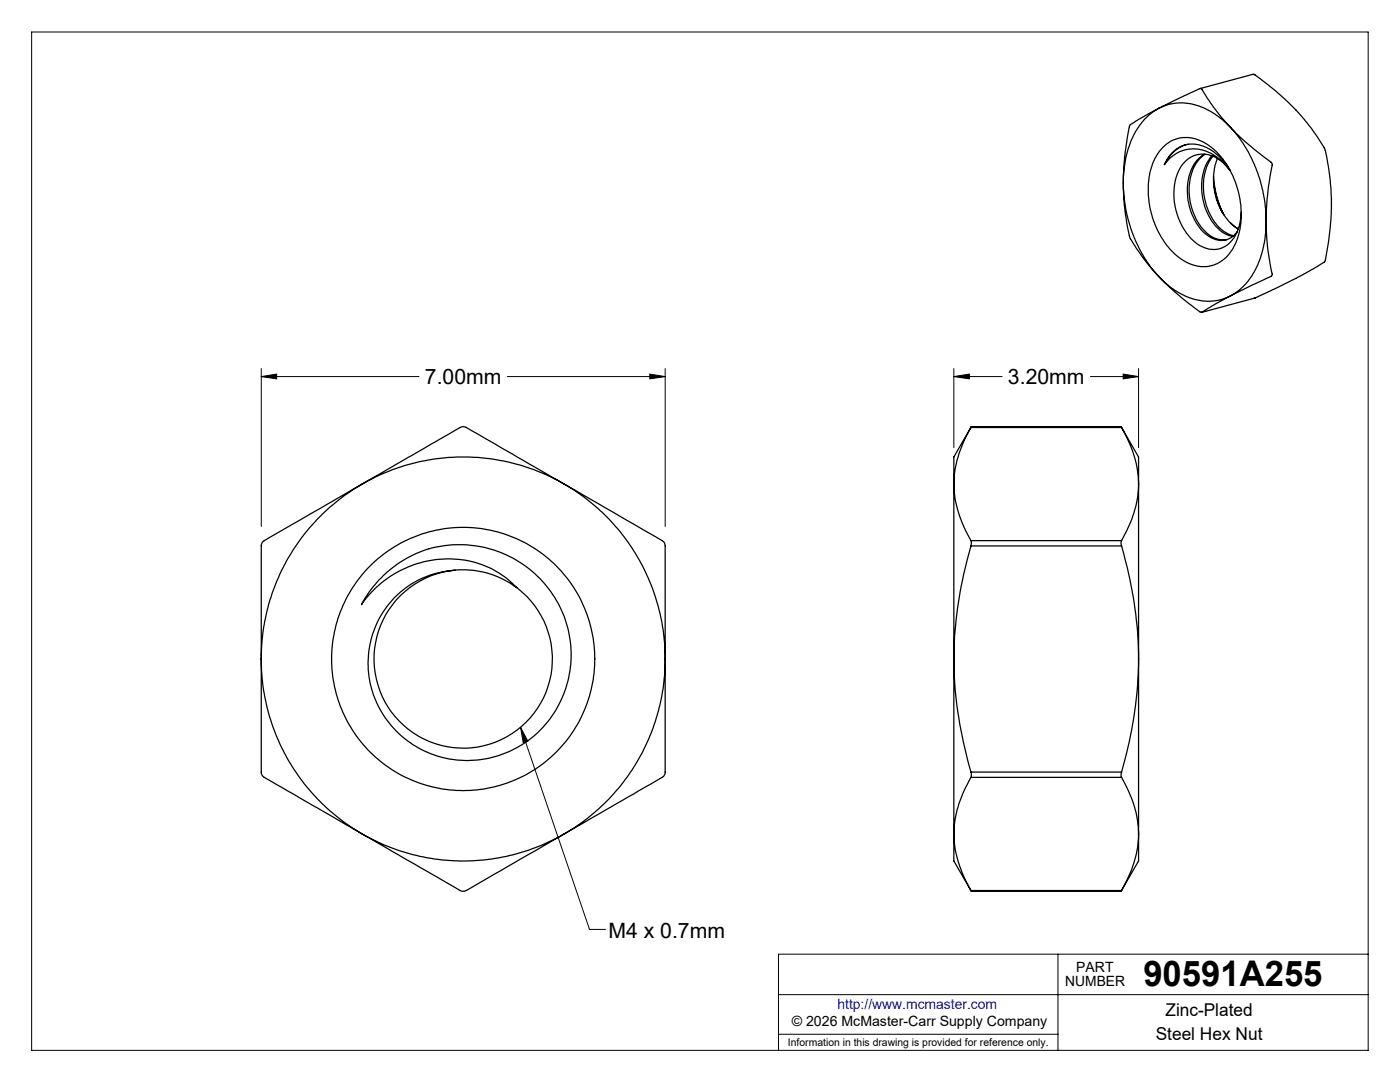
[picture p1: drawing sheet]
<svg xmlns="http://www.w3.org/2000/svg" width="279mm" height="216mm" viewBox="0 0 279 216" stroke-linecap="round" stroke-linejoin="round" font-family="sans-serif">
<g fill="none" stroke="#000" stroke-width=".2">
<path d="M6.3 6.4h266.7v203.2h-266.7zM52.1 75.1l3.1-.5v1zM52.1 73.6v31.5M52.1 75.1h31.5M101.2 75.1h31.6M129.7 74.6l3.1 .5-3.1 .5zM132.8 73.6v31.5M190.4 75.1l3.1-.5v1zM190.4 75.1h9.6M190.4 73.6v15.7M217.6 75.1h9.6M224.2 74.6l3 .5-3 .5z"/>
<path d="M227.2 73.6v15.7M103.9 145.1l1.4 2.8-.9 .3zM103.9 145.1l13.8 40.4h3.1M155.4 198.5h117.6M211.1 190.4v19.2M273 190.4h-117.6v19.2M155.4 206.4h55.7"/>
</g>
<g fill="none" stroke="#000" stroke-width=".25">
<path d="M239.5 17.7l10.6-2.9 .3 .1a45.3 45.3 0 0 1 14 14.9l.1 .2a48.6 48.6 0 0 1-.2 22.2l-5.7 3.4-8.1 3.9-10.7 2.8M224.2 36.5l.1 2.7 .4 2.6 1.3 4.6 1.2 2.9 1.3 2.3 1.1 1.6 1.7 2M224.2 36.5a39.5 39.5 0 0 0 1.4 11.1 38.6 38.6 0 0 0 5.7 7.6M231.3 21.6l8.1-3.9h.4a42.4 42.4 0 0 0 5.8 7.7M231.3 21.6l-1.9 1.3-.9 .8-1.1 1.3-1.3 2.2-.9 2.3-.5 1.9-.4 2.5-.1 2.6M231.3 21.6l1.9-.8 1.5-.2 1.6-.1 2.2 .4 2 .7 1.5 .9 1.8 1.3 1.8 1.6M231.3 21.6l-3 1.6a8.5 8.5 0 0 0-2.9 1.9v.2a55.4 55.4 0 0 0-1.2 11.2M232.1 29.4a6.8 6.8 0 0 1 9.4-.2 17.3 17.3 0 0 1 6.2 14.3 10.4 10.4 0 0 1-4.2 8.8 7.2 7.2 0 0 1-8.6-1.3 17.6 17.6 0 0 1-4.7-18.7l.7-1.4zM232.4 32.8l1.4-2.2 1.7-1.3a6.3 6.3 0 0 1 6.9 1.1 12.7 12.7 0 0 1 3 3.5M232.4 32.8a7.3 7.3 0 0 1 11.3-.7l1.5 1.6M236.7 28.9a7.2 7.2 0 0 0-4.3 3.9M240.3 30.8a8.4 8.4 0 0 0-3.3 8 10.8 10.8 0 0 0 4.5 8.5 3.8 3.8 0 0 0 5.4-1.1"/>
<path d="M240.5 30.8a6.7 6.7 0 0 1 4.7 2.9M240.5 30.8a5.6 5.6 0 0 0-5.8 4.5 12.9 12.9 0 0 0 4.3 13.4 5 5 0 0 0 7.8-2.2 11.2 11.2 0 0 0 .9-4.2M240.5 30.8a8.3 8.3 0 0 0-3.2 7.4 10.9 10.9 0 0 0 4.7 9.1l1.5 .5h1.3M241.9 31.1a10.8 10.8 0 0 0-1.2 10.9 8.2 8.2 0 0 0 4.8 5.1l.5 .1M242.1 31.2a10.9 10.9 0 0 0-.9 11 7.7 7.7 0 0 0 5 4.8M242.2 35.1a18.4 18.4 0 0 0 2.1 7.8M243 31.6a12.5 12.5 0 0 0 2.6 12.9M245.2 33.7l.3 .4M245.6 25.4a70.8 70.8 0 0 0 8.3 7.2v.2a56.1 56.1 0 0 0-1.2 11.3M245.6 25.4l1.7 2.1 1.5 2.3 1.1 2 1.1 2.7 .6 1.9 .7 3.1 .4 4.6M231.3 55.2l1.6 1.5 1.5 1.2 2 1.1 1.9 .7 1.6 .3 1.8 .1 2-.3 1.9-.7M231.3 55.2a46.9 46.9 0 0 0 8.5 7.1h.1"/>
<path d="M244 42.5a17.3 17.3 0 0 1-1.7-5.8l.7 3.5 1.1 2.5M245.6 44.5l1.5 1.2M245.6 59.1l-5.7 3.2M245.6 44.5l1.5 1.1M252.7 44.1l-.1 2.4-.4 2.7-.7 2.5-.9 1.9-1.5 2.5-1 1.1-2.5 1.9M252.7 44.1a63.6 63.6 0 0 0 1.2 10.9l-8.3 4.1M72.3 96.6a40.3 40.3 0 0 1 40.3 0M72.3 96.6l19.5-11.3 .6-.2 .6 .1 19.6 11.4M72.3 96.6a40.2 40.2 0 0 0-20.2 34.9M72.3 96.6l-18.4 10.6-1.4 .8-.3 .4-.1 .3v22.8M112.6 96.6a40.4 40.4 0 0 1 20.2 34.9M112.6 96.6l19.6 11.3 .4 .4 .2 .5v22.7"/>
<path d="M190.4 96.6v34.9M190.4 96.6a22.9 22.9 0 0 0 3.4 11.3M193.8 85.3a23.2 23.2 0 0 0-3.4 11.3M193.8 85.3h30M193.9 85.1l-.1 .2M193.9 85.1l-3.5 6.1v5.4M193.9 85.1h29.8M223.7 85.1l.1 .2M223.7 85.1l3.5 6.1v5.4M223.8 85.3a22.7 22.7 0 0 1 3.4 11.3M227.2 96.6a23.3 23.3 0 0 1-3.4 11.3M227.2 96.6v34.9"/>
<path d="M75.7 115.7a22.1 22.1 0 0 1 27.2-4 22.1 22.1 0 0 1 10.1 25.5 20.4 20.4 0 0 1-35 7.5 18.7 18.7 0 0 1 0-24.6 18.7 18.7 0 0 1 24.3-3.4l.8 .5a19.7 19.7 0 0 0-23.9-3l-.6 .3a20.6 20.6 0 0 0-6.5 6.1 21.7 21.7 0 0 1 3.6-4.9zM90.8 113.8a17.8 17.8 0 0 0-14.9 24.2 17.8 17.8 0 0 0 27.4 7.7 17.8 17.8 0 0 0-.2-28.5M102.4 116.8l.7 .5M193.8 108.9a83.5 83.5 0 0 0-3.4 22.6M193.8 107.9v1M193.8 108.9h30M193.8 107.9h30M223.8 108.9a81.6 81.6 0 0 1 3.4 22.6M223.8 107.9l-.1 .3 .1 .7M52.1 131.5a40.2 40.2 0 0 0 20.2 34.9M52.1 131.5v22.8l.2 .4 .4 .4 19.6 11.3M132.8 131.5a40.4 40.4 0 0 1-20.2 34.9"/>
<path d="M132.8 131.5v22.7l-.2 .4-.4 .5-19.6 11.3M190.4 131.5a81.1 81.1 0 0 0 3.4 22.6M190.4 131.5v34.9M227.2 131.5a82.7 82.7 0 0 1-3.4 22.6M227.2 131.5v34.9M193.8 154.1v1M193.8 155.1a23.2 23.2 0 0 0-3.4 11.3M193.8 154.1h30M193.8 155.1h30M223.8 155.1a22.7 22.7 0 0 1 3.4 11.3M223.8 154.1l-.1 .5 .1 .5M72.3 166.4a40.3 40.3 0 0 0 40.3 0"/>
<path d="M72.3 166.4l19.9 11.4 .9-.1 19.5-11.3M190.4 166.4a22.9 22.9 0 0 0 3.4 11.3M190.4 166.4v5.4l3.5 6M193.8 177.7l.1 .1M193.8 177.7h30M193.9 177.8h29.8M223.8 177.7l-.1 .1M227.2 166.4a23.3 23.3 0 0 1-3.4 11.3M227.2 166.4v5.4l-3.5 6"/>
<circle cx="92.4" cy="131.5" r="26.3"/>
</g>
<path d="M52.1 75.1l3.1-.5v1zM129.7 74.6l3.1 .5-3.1 .5zM103.9 145.1l1.4 2.8-.9 .3zM190.4 75.1l3.1-.5v1zM224.2 74.6l3 .5-3 .5z" fill="#000"/>
<text font-size="7.1" x="228.2" y="196.8">90591A255</text>
<g font-size="4.2">
<text x="84.8" y="76.5">7.00mm</text>
<text x="201.2" y="76.5">3.20mm</text>
<text x="121.4" y="187.1">M4 x 0.7mm</text>
</g>
<g font-size="3.5">
<text x="232.6" y="202.8">Zinc-Plated</text>
<text x="230.6" y="207.5">Steel Hex Nut</text>
</g>
<g font-size="2.8">
<text x="212.6" y="196.8">NUMBER</text>
<text x="214.8" y="194">PART</text>
<text x="158" y="204.8">© 2026 McMaster-Carr Supply Company</text>
</g>
<text font-size="2.8" fill="#00f" x="167.1" y="201.4">http://www.mcmaster.com</text>
<text font-size="2.1" x="157.3" y="208.6">Information in this drawing is provided for reference only.</text>
</svg>
